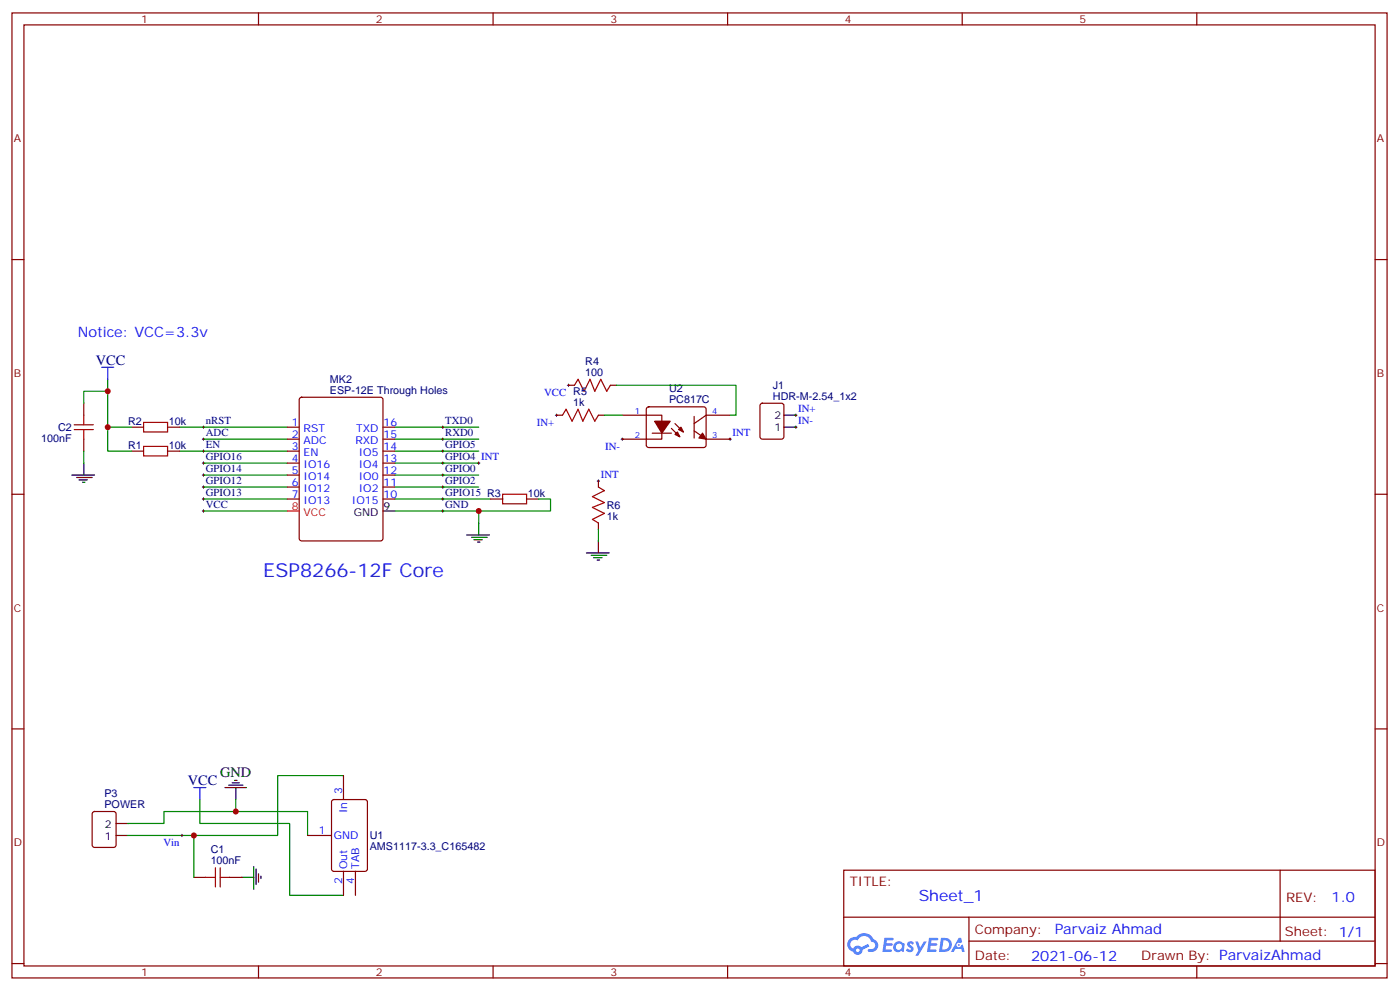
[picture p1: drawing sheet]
<svg xmlns="http://www.w3.org/2000/svg" width="413mm" height="292mm" viewBox="0 0 413 292" stroke-linecap="round" stroke-linejoin="round" font-family="sans-serif">
<g fill="none" stroke="#870000" stroke-width=".35">
<path d="M3.5 3.8h405.4v284.3h-405.4zM7.1 7.3h398.2v277.3h-398.2zM76.2 3.8v3.5M145.3 3.8v3.5M214.5 3.8v3.5M283.6 3.8v3.5M352.8 3.8v3.5M3.5 76.5h3.6M405.3 76.5h3.6M3.5 145.6h3.6M405.3 145.6h3.6M3.5 214.8h3.6"/>
<path d="M405.3 214.8h3.6M248.7 256.4h156.6v28.2h-156.6zM377.3 256.4v20.9M248.7 270.2h156.5M285.6 277.3h119.6M285.6 270.2v14.2M3.5 283.9h3.6M76.2 284.6v3.5M145.3 284.6v3.5M214.5 284.6v3.5M283.6 284.6v3.5M352.8 284.6v3.5"/>
<path d="M405.3 283.9h3.6"/>
</g>
<g fill="#5487ff">
<path d="M267.7 277.6a1.22 1.22 0 0 1 1.7 .2l-.4 .6a.47 .47 0 0 0-.3-.4 .47 .47 0 0 0-.5 .2l.1 .2a1.14 1.14 0 0 1 .8 1.8 1.14 1.14 0 0 1-1.9 0l-.2-.2 .5-.6 .7 .5a.29 .29 0 0 0 .3-.3 .29 .29 0 0 0-.2-.3 1.04 1.04 0 0 1-.6-1.7z"/>
<path d="M260.7 276.3h2.4l.3 .2-.2 .5-1.8 .1-.1 .8h1.5l.3 .4-.3 .4h-1.6l-.2 1.1h1.7l.2 .3-.2 .3-2.6 .1z"/>
<path d="M273.8 276.3h2.4l.3 .2-.1 .5-1.8 .1-.2 .8h1.6l.3 .4-.4 .4h-1.6l-.1 1.1h1.7l.2 .3-.2 .3-2.6 .1z"/>
<path d="M282.6 276.3h.7l.3 1.3-.6 .3a.69 .69 0 0 0-1 .3 .69 .69 0 0 0 .4 .9 .69 .69 0 0 0 .9-.6l.5-.2 .6 2.2h-.8l-.2-.9h-1.8l-.5 .9h-.8z"/>
<path d="M269.8 277.4h.8l.6 1.8 1.1-1.8h.9l-2.6 4.2h-.8l.9-1.5z"/>
<path d="M277.4 276.3l-.6 4.2h1.3a2.11 2.11 0 0 0 2.5-2.1 2.11 2.11 0 0 0-2.5-2.1zM278.1 277.1a1.39 1.39 0 0 1 1.7 1.4 1.39 1.39 0 0 1-1.8 1.3h-.3z"/>
<path d="M263.7 277.9a1.54 1.54 0 0 0-.1 2.2 1.54 1.54 0 0 0 2.2 .1l.6 .3 .3-2.3-.2-.3h-.4a1.49 1.49 0 0 0-2.4 0zM264 278.9a.94 .94 0 0 1 1.8 0 .94 .94 0 0 1-1.8 0z"/>
<path d="M250.4 276.7a2.18 2.18 0 0 0 1.1 3.7 1.44 1.44 0 0 0 1.6 .9 1.44 1.44 0 0 0 1.2-1.4l2-1.1-.5-.7-1.9 1a1.47 1.47 0 0 0-2.4 .4 1.39 1.39 0 0 1-.7-1.9 1.39 1.39 0 0 1 2-.5 2.12 2.12 0 0 1 2.2-1.3 2.12 2.12 0 0 1 1.9 1.7 1.14 1.14 0 0 1 1.1 1.4 1.14 1.14 0 0 1-1.7 .7 .43 .43 0 0 0-.5 .4 .43 .43 0 0 0 .4 .5 1.98 1.98 0 0 0 2.5-1.2 1.98 1.98 0 0 0-1.2-2.6 3.1 3.1 0 0 0-5.3-.6l-.9 .1zM252.3 280a.55 .55 0 0 1 1.1 0 .55 .55 0 0 1-1.1 0z"/>
<circle cx="282.6" cy="278.4" r=".26"/>
</g>
<g fill="none" stroke="#008700" stroke-width=".35">
<path d="M31.7 111.8v21.1h7.1M31.7 115.3h-7v3.5M181.7 113.5h35.3v8.8h-1.8M24.7 132.9v3.6M31.7 125.9h7.1M52.9 125.9h31.8M52.9 132.9h31.8M60 129.4h24.7M60 136.5h24.7M60 140h24.7M116.4 125.9h24.7M116.4 129.4h24.7"/>
<path d="M116.4 132.9h24.7M116.4 136.5h24.7M116.4 140h24.7M178.2 122.3h5.2M60 143.5h24.7M60 147h24.7M60 150.6h24.7M116.4 150.6h24.7v3.5M116.4 143.5h24.7M116.4 147h28.2M158.7 147h3.6v3.6h-21.2M176.4 155.9v3.5"/>
<path d="M58.9 235.6v7h26.5v21.2h15.8M69.5 235.6v3.5h21.2v7.1M69.5 239.1h-21.2v3.5h-10.6M101.2 228.5h-19.4v17.7h-44.1M57.1 246.2v12.3"/>
</g>
<g fill="none" stroke="#000" stroke-width=".29">
<path d="M167.2 113.5h.7M167.6 113.2v.7M59.6 125.9h.7M59.6 129.4h.7M59.6 132.9h.7M59.6 136.5h.7M59.6 140h.7M60 125.5v.7M60 129v.8M60 132.6v.7M60 136.1v.7M60 139.6v.7"/>
<path d="M130.2 125.9h.7M130.2 129.4h.7M130.2 132.9h.7M130.2 136.5h.7M130.2 140h.7M130.5 125.5v.7M130.5 129v.8M130.5 132.6v.7M130.5 136.1v.7M130.5 139.6v.7M140.8 136.5h.7M141.1 136.1v.7"/>
<path d="M163.7 122.3h.7M164 122v.7M183.1 129.4h.7M183.4 129v.8M214.8 129.4h.7M215.2 129v.8M234.2 125.9h.7M234.2 122.3h.7M234.6 122v.7M234.6 125.5v.7M59.6 143.5h.7M59.6 147h.7"/>
<path d="M59.6 150.6h.7M60 143.2v.7M60 146.7v.7M60 150.2v.7M130.2 143.5h.7M130.2 147h.7M130.2 150.6h.7M130.5 143.2v.7M130.5 146.7v.7M130.5 150.2v.7M176 141.7h.7M176.4 141.4v.7"/>
<path d="M53.3 246.2h.7M53.6 245.8v.7"/>
</g>
<g fill="none" stroke="#000" stroke-width=".35">
<path d="M21.2 140h6.7M24.7 136.5v3.5M231.1 125.9h3.5M231.1 122.3h3.5M22.6 140.7h4.6M23.3 141.4h2.5M24.3 142.1h.7M112.9 150.6h3.5M137.6 157.6h6.7M139 158.3h4.6M139.7 159h2.5M140.8 159.7h.7"/>
<path d="M141.1 154.1v3.5M176.4 159.4v3.5M172.9 162.9h6.7M174.3 163.6h4.6M175 164.3h2.4M176 165h.7M66.3 232.1h6.4M67.4 231.4h4.2M68.4 230.6h2.2M69.1 229.9h.7M69.5 232.1v3.5M34.2 246.2h3.5"/>
<path d="M34.2 242.6h3.5M71.3 258.5h3.5M74.8 255.3v6.7M75.5 256v4.6M76.2 257.5v2.4M76.9 258.2v.7"/>
</g>
<g fill="none" stroke="#a10000" stroke-width=".35">
<path d="M169.3 113.5l1.1-1.7 1.8 3.5 1.7-3.5 1.4 3.5 1.8-3.5 1.8 3.5 1-1.8M21.9 126.6h5.6M21.9 125.2h5.6M24.7 122.3v2.9M24.7 126.6v2.8M42.3 131.5h7.1v2.8h-7.1zM42.3 124.5h7.1v2.8h-7.1zM165.8 122.3l1.1-1.7 1.7 3.5 1.8-3.5 1.4 3.5 1.8-3.5 1.7 3.5 1.1-1.8M148.2 145.6h7v2.8h-7zM176.4 143.5l1.8 1.1-3.6 1.7 3.6 1.8-3.6 1.4 3.6 1.8-3.6 1.7 1.8 1.1M60.7 258.5h2.8M63.5 255.7v5.6"/>
<path d="M64.9 258.5h2.8M64.9 255.7v5.6"/>
</g>
<g fill="none" stroke="#870000" stroke-width=".35">
<path d="M24.7 118.8v3.5M88.4 117.3l.5-.2h23.3l.6 .4 .1 41.2-.5 .6-23.5 .1-.7-.5v-41.1zM167.6 113.5h1.7M179.9 113.5h1.8M224.2 119l.5-.2h5.7l.6 .4 .1 9.5-.5 .6-5.9 .1-.6-.5-.1-9.4zM24.7 129.4v3.5M38.8 132.9h3.5M38.8 125.9h3.5M49.4 132.9h3.5M49.4 125.9h3.5M84.7 132.9h3.5M84.7 125.9h3.5"/>
<path d="M84.7 129.4h3.5M84.7 136.5h3.5M84.7 140h3.5M112.9 132.9h3.5M112.9 125.9h3.5M112.9 129.4h3.5M112.9 136.5h3.5M112.9 140h3.5M164 122.3h1.8M176.4 122.3h1.8M183.4 122.3h11.7v7.1h-11.7M190.7 120.1l.5-.2h16.5l.4 .7v10.8l-.7 .5-16.5-.1-.4-.6v-10.6z"/>
<path d="M192.3 127.6h5.6M197.9 126.2l2.5 2.5M199 124.8l2.4 2.5M204.6 126.9l3.5 2.5h7.1M204.6 122.7v6.3M215.2 122.3h-7.1l-3.5 2.5M84.7 147h3.5M84.7 143.5h3.5M112.9 147h3.5M112.9 143.5h3.5M144.6 147h3.6M155.2 147h3.5"/>
<path d="M176.4 141.7v1.8M176.4 154.1v1.8M27.4 239.3l.5-.2h5.6l.7 .4v9.5l-.4 .6-5.9 .1-.7-.5v-9.4zM98 235.8l.4-.2h9.2l.6 .4 .1 20-.5 .7-9.4 .1-.6-.5-.1-20zM101.2 228.5v7.1M57.1 258.5h3.6M67.7 258.5h3.6M90.7 246.2h7M101.2 256.8v7M104.8 256.8v7"/>
</g>
<path d="M30 108.2h3.5M31.7 108.2v3.6M57.1 232.1h3.6M58.9 232.1v3.5" fill="none" stroke="#00f" stroke-width=".35"/>
<path d="M84.7 150.6h3.5" fill="none" stroke="#f00" stroke-width=".35"/>
<g fill="#870000" stroke="#870000" stroke-width=".35">
<path d="M207.1 127.6l1 1.8-2.1-.4z"/>
<path d="M199 128l.7-.7 .7 1.4z"/>
<path d="M200 126.6l.7-.7 .7 1.4z"/>
<path d="M193 124.1h4.6l-2.5 3.5z"/>
</g>
<g fill="#c00">
<circle cx="141.1" cy="150.6" r=".88"/>
<circle cx="31.8" cy="125.9" r=".88"/>
<circle cx="31.8" cy="115.3" r=".88"/>
<circle cx="69.5" cy="239.1" r=".88"/>
<circle cx="57.2" cy="246.2" r=".88"/>
</g>
<text font-size="5.6" fill="#00f" x="77.6" y="170">ESP8266-12F Core</text>
<text font-size="4.6" fill="#00f" x="270.8" y="265.4">Sheet_1</text>
<g font-size="4.2" fill="#00f">
<text x="22.9" y="99.4">Notice: VCC=3.3v</text>
<text x="392.5" y="265.7">1.0</text>
<text x="310.9" y="275.2">Parvaiz Ahmad</text>
<text x="304" y="283">2021-06-12</text>
</g>
<g font-size="4.2" fill="#000080">
<text x="28.2" y="107.5">VCC</text>
<text x="55.4" y="231.4">VCC</text>
</g>
<text font-size="4.2" x="64.9" y="228.8">GND</text>
<g font-size="3.9" fill="#800">
<text x="250.5" y="261">TITLE:</text>
<text x="379.1" y="265.7">REV:</text>
<text x="287.4" y="275.2">Company:</text>
<text x="378.7" y="275.8">Sheet: 1/1</text>
<text x="287.4" y="282.9">Date:</text>
<text x="336.4" y="282.9">Drawn By: ParvaizAhmad</text>
</g>
<g font-size="3.2" fill="#800">
<text x="41.6" y="6.8">1</text>
<text x="110.8" y="6.8">2</text>
<text x="179.9" y="6.8">3</text>
<text x="249.1" y="6.8">4</text>
<text x="318.2" y="6.8">5</text>
<text x="4.1" y="41.9">A</text>
<text x="405.9" y="41.9">A</text>
<text x="4.1" y="111.1">B</text>
<text x="405.9" y="111.1">B</text>
<text x="4.1" y="180.2">C</text>
<text x="405.9" y="180.2">C</text>
<text x="4.1" y="249.3">D</text>
<text x="405.9" y="249.3">D</text>
<text x="41.6" y="287.6">1</text>
<text x="110.8" y="287.6">2</text>
<text x="179.9" y="287.6">3</text>
<text x="249.1" y="287.6">4</text>
<text x="318.2" y="287.6">5</text>
</g>
<g font-size="3.2" fill="#000080">
<text x="172.5" y="107.5">R4</text>
<text x="97.2" y="112.8">MK2</text>
<text x="172.5" y="110.7">100</text>
<text x="97.2" y="116">ESP-12E Through Holes</text>
<text x="169" y="119.5">1k</text>
<text x="197.2" y="118.8">PC817C</text>
<text x="197.2" y="115.6">U2</text>
<text x="227.8" y="117.8">HDR-M-2.54_1x2</text>
<text x="227.8" y="114.6">J1</text>
<text x="37.8" y="125.2">R2</text>
<text x="49.8" y="125.2">10k</text>
<text x="60.7" y="125">nRST</text>
<text x="131.2" y="125">TXD0</text>
<text x="12.2" y="130.2">100nF</text>
<text x="17.1" y="127">C2</text>
<text x="60.7" y="128.5">ADC</text>
<text x="131.2" y="128.5">RXD0</text>
<text x="37.8" y="132.2">R1</text>
<text x="49.8" y="132.2">10k</text>
<text x="60.7" y="132">EN</text>
<text x="60.7" y="135.6">GPIO16</text>
<text x="131.2" y="132">GPIO5</text>
<text x="131.2" y="135.6">GPIO4 INT</text>
<text x="60.7" y="139.1">GPIO14</text>
<text x="60.7" y="142.6">GPIO12</text>
<text x="131.2" y="139.1">GPIO0</text>
<text x="131.2" y="142.6">GPIO2</text>
<text x="60.7" y="146.2">GPIO13</text>
<text x="60.7" y="149.7">VCC</text>
<text x="131.2" y="146.2">GPIO15 R3</text>
<text x="131.2" y="149.7">GND</text>
<text x="155.6" y="146.3">10k</text>
<text x="178.9" y="149.9">R6</text>
<text x="178.9" y="153.1">1k</text>
<text x="30.8" y="238.1">POWER</text>
<text x="30.8" y="234.9">P3</text>
<text x="62.1" y="251.4">C1</text>
<text x="109" y="250.5">AMS1117-3.3_C165482</text>
<text x="109" y="247.3">U1</text>
<text x="62.1" y="254.6">100nF</text>
</g>
<g font-size="3.2" fill="#00f">
<text x="160.4" y="116.6">VCC R5</text>
<text x="86" y="125.5">1</text>
<text x="113.1" y="125.5">16</text>
<text x="158.2" y="125.4">IN+</text>
<text x="235.3" y="121.5">IN+</text>
<text x="235.3" y="125">IN-</text>
<text x="86" y="129">2</text>
<text x="89.5" y="127.3">RST</text>
<text x="89.5" y="130.8">ADC</text>
<text x="104.8" y="130.8">RXD</text>
<text x="105" y="127.3">TXD</text>
<text x="113.1" y="129">15</text>
<text x="215.9" y="128.5">INT</text>
<text x="86" y="132.6">3</text>
<text x="86" y="136.1">4</text>
<text x="89.5" y="134.3">EN</text>
<text x="89.5" y="137.9">IO16</text>
<text x="105.7" y="137.9">IO4</text>
<text x="105.7" y="134.3">IO5</text>
<text x="113.1" y="136.1">13</text>
<text x="113.1" y="132.6">14</text>
<text x="178.4" y="132.5">IN-</text>
<text x="86" y="139.6">5</text>
<text x="86" y="143.2">6</text>
<text x="89.5" y="141.4">IO14</text>
<text x="105.7" y="141.4">IO0</text>
<text x="113.1" y="143.2">11</text>
<text x="113.1" y="139.6">12</text>
<text x="177.1" y="140.9">INT</text>
<text x="86" y="146.7">7</text>
<text x="89.5" y="144.9">IO12</text>
<text x="89.5" y="148.4">IO13</text>
<text x="103.7" y="148.4">IO15</text>
<text x="105.7" y="144.9">IO2</text>
<text x="113.1" y="146.7">10</text>
<text x="100.9" y="233.8" transform="rotate(-90 100.9 233.8)">3</text>
<text x="102.3" y="239.6" transform="rotate(-90 102.3 239.6)">In</text>
<text x="93.9" y="245.8">1</text>
<text x="48.2" y="249.3">Vin</text>
<text x="98.4" y="247.2">GND</text>
<text x="102.3" y="256" transform="rotate(-90 102.3 256)">Out</text>
<text x="105.8" y="256" transform="rotate(-90 105.8 256)">TAB</text>
<text x="100.9" y="260.5" transform="rotate(-90 100.9 260.5)">2</text>
<text x="104.4" y="260.5" transform="rotate(-90 104.4 260.5)">4</text>
</g>
<g font-size="3.2">
<text x="228.3" y="123.4">2</text>
<text x="228.3" y="126.9">1</text>
<text x="104.3" y="152">GND</text>
<text x="113.1" y="150.2">9</text>
<text x="30.9" y="244.1">2</text>
<text x="30.9" y="247.6">1</text>
</g>
<g font-size="3.2" fill="#f00">
<text x="86" y="150.2">8</text>
<text x="89.5" y="152">VCC</text>
</g>
<g font-size="2.5" fill="#00f">
<text x="187.2" y="122">1</text>
<text x="209.9" y="122">4</text>
<text x="187.2" y="129">2</text>
<text x="209.9" y="129">3</text>
</g>
</svg>
